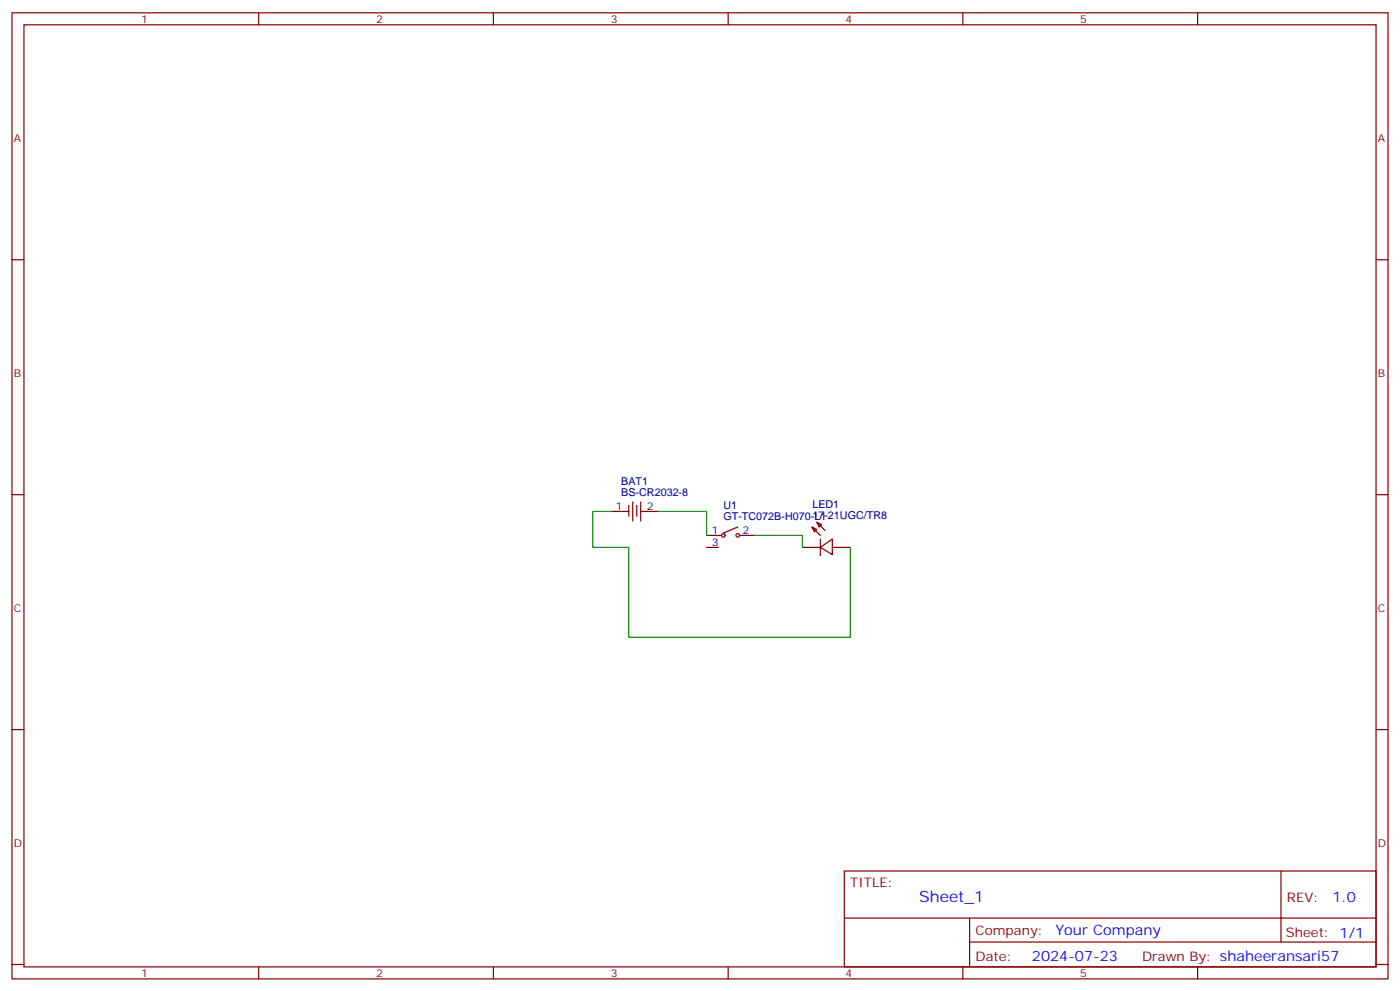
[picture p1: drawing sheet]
<svg xmlns="http://www.w3.org/2000/svg" width="412mm" height="292mm" viewBox="0 0 412 292" stroke-linecap="round" stroke-linejoin="round" font-family="sans-serif">
<g fill="none" stroke="#870000" stroke-width=".35">
<path d="M3.5 3.8h405.4v284.3h-405.4zM7.1 7.3h398.2v277.3h-398.2zM76.2 3.8v3.5M145.3 3.8v3.5M214.5 3.8v3.5M283.6 3.8v3.5M352.8 3.8v3.5M3.5 76.4h3.6M405.3 76.4h3.6M3.5 145.6h3.6M185.2 148.8v3.1M186.4 147.7v5.7"/>
<path d="M187.6 148.8v3.1M188.7 147.7v5.7M208.1 157.6h4.3M217.3 155.1l-4.2 1.8M218 157.6h4.2M239.2 155.1l1.4 .7-.7 .7zM239.2 155.1l2.5 2.5M240.6 153.7l1.4 .7-.7 .7zM240.6 153.7l2.5 2.5M241.7 158.6v5M405.3 145.6h3.6M208.1 161.1h3.6"/>
<path d="M236.4 161.1h5.3M241.7 161.1l3.5-2.5v4.6zM245.2 161.1h5.3M3.5 214.7h3.6M405.3 214.7h3.6M248.7 256.4h156.6v28.2h-156.6zM377.3 256.4v20.9M248.7 270.2h156.5M285.6 277.3h119.6M285.6 270.2v14.1M3.5 283.9h3.6M76.2 284.6v3.5"/>
<path d="M145.3 284.6v3.5M214.5 284.6v3.5M283.6 284.6v3.5M352.8 284.6v3.5M405.3 283.9h3.6"/>
<circle cx="213.1" cy="157.6" r=".53"/>
<circle cx="217.3" cy="157.6" r=".53"/>
</g>
<path d="M179.9 150.5h5.3M188.7 150.5h5.3" fill="none" stroke="#000" stroke-width=".35"/>
<path d="M179.9 150.5h-5.3v10.6h10.6v26.5h65.3v-26.5M194 150.5h14.1v7.1M222.2 157.6h14.2v3.5" fill="none" stroke="#008700" stroke-width=".35"/>
<text font-size="4.6" fill="#00f" x="270.8" y="265.4">Sheet_1</text>
<g font-size="4.2" fill="#00f">
<text x="392.5" y="265.6">1.0</text>
<text x="310.9" y="275.2">Your Company</text>
<text x="304" y="283">2024-07-23</text>
</g>
<g font-size="3.9" fill="#800">
<text x="250.5" y="260.9">TITLE:</text>
<text x="379.1" y="265.6">REV:</text>
<text x="287.4" y="275.1">Company:</text>
<text x="378.7" y="275.8">Sheet: 1/1</text>
<text x="287.4" y="282.8">Date:</text>
<text x="336.4" y="282.9">Drawn By: shaheeransari57</text>
</g>
<g font-size="3.2" fill="#800">
<text x="41.6" y="6.8">1</text>
<text x="110.8" y="6.8">2</text>
<text x="179.9" y="6.8">3</text>
<text x="249.1" y="6.8">4</text>
<text x="318.2" y="6.8">5</text>
<text x="4.1" y="41.9">A</text>
<text x="405.9" y="41.9">A</text>
<text x="4.1" y="111">B</text>
<text x="405.9" y="111">B</text>
<text x="4.1" y="180.2">C</text>
<text x="405.9" y="180.2">C</text>
<text x="4.1" y="249.3">D</text>
<text x="405.9" y="249.3">D</text>
<text x="41.6" y="287.6">1</text>
<text x="110.8" y="287.6">2</text>
<text x="179.9" y="287.6">3</text>
<text x="249.1" y="287.6">4</text>
<text x="318.2" y="287.6">5</text>
</g>
<g font-size="3.2" fill="#000080">
<text x="183" y="142.8">BAT1</text>
<text x="183" y="145.9">BS-CR2032-8</text>
<text x="213.1" y="149.9">U1</text>
<text x="239.3" y="149.6">LED1</text>
<text x="213.1" y="152.9">GT-TC072B-H070-L1</text>
<text x="239.3" y="152.6">17-21UGC/TR8</text>
</g>
<g font-size="3.2">
<text x="181.4" y="150.2">1</text>
<text x="190.5" y="150.2">2</text>
</g>
<g font-size="3.2" fill="#00f">
<text x="209.6" y="157.2">1</text>
<text x="209.6" y="160.8">3</text>
<text x="218.7" y="157.2">2</text>
</g>
</svg>
